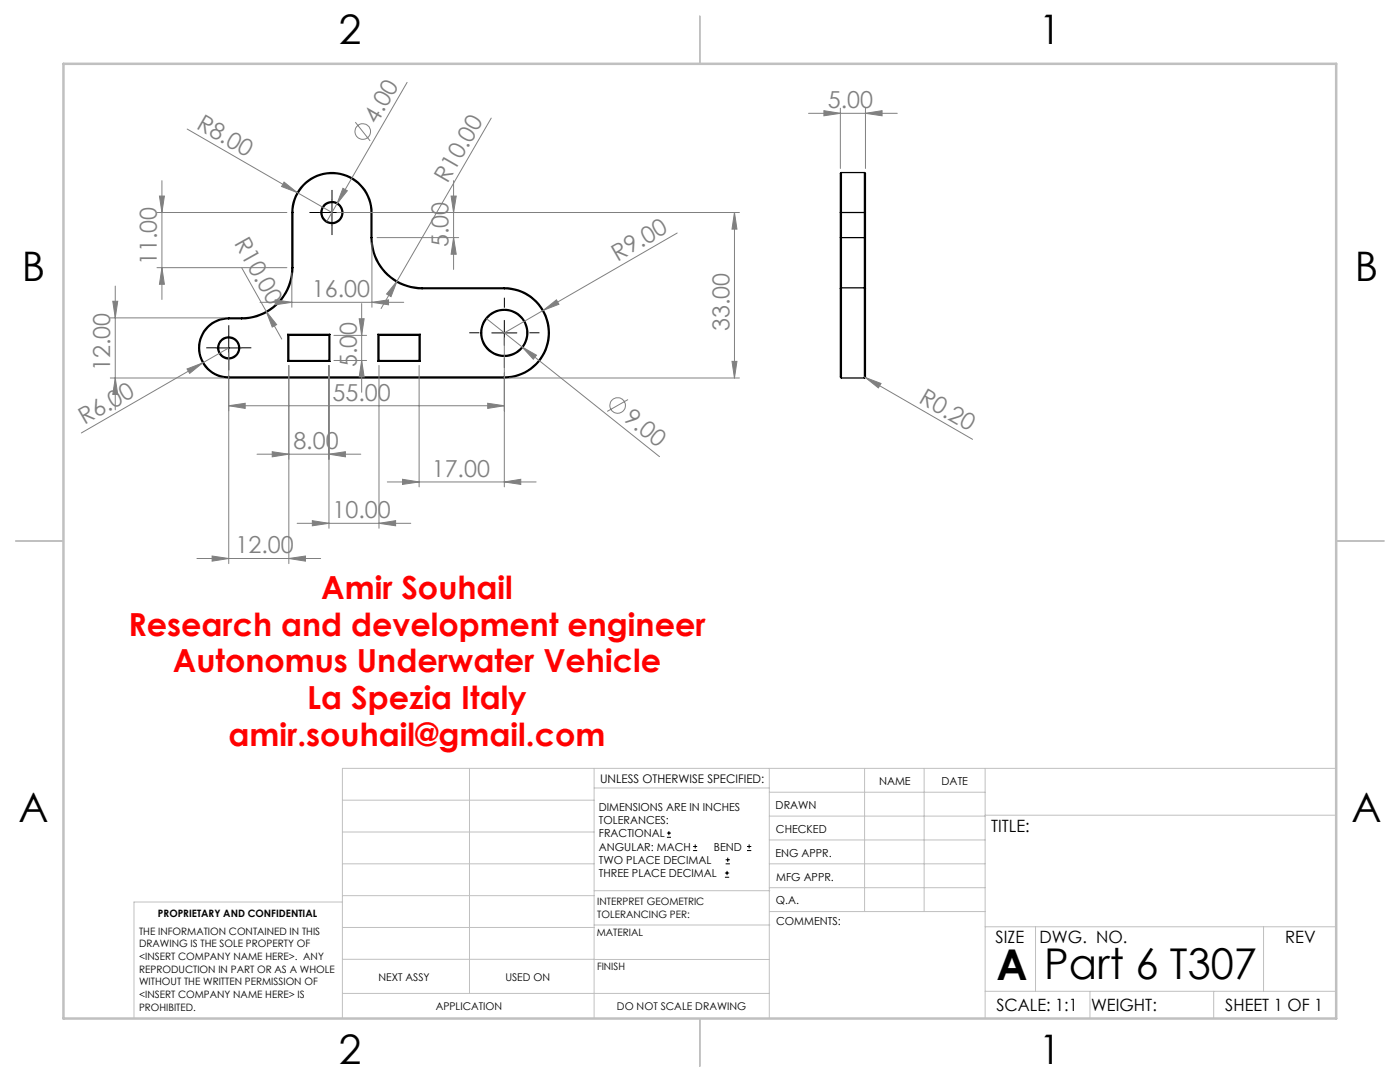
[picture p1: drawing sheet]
<svg xmlns="http://www.w3.org/2000/svg" width="279mm" height="216mm" viewBox="0 0 279 216" stroke-linecap="round" stroke-linejoin="round" font-family="sans-serif">
<g fill="none" stroke="#000" stroke-width=".25">
<path d="M167.9 34.4l-.2 .2v7.8M167.9 34.4v8M167.9 34.4h4.6M172.5 34.4l.2 .1v7.9M172.5 34.4v8M58.2 42.4h.3M58.2 42.4a8 8 0 0 1 8-8 8 8 0 0 1 8 8M58.2 53.4h.3M58.2 53.4a10 10 0 0 1-10 10M58.2 42.4v11M58.5 42.4a7.8 7.8 0 0 1 7.8-7.8 7.8 7.8 0 0 1 7.7 7.8M58.5 53.4a10.2 10.2 0 0 1-10.3 10.2"/>
<path d="M58.5 42.4v11M74 47.4a10.2 10.2 0 0 0 10.2 10.2M74 47.4h.2M74 42.4h.2M74 42.4v5M74.2 47.4a10 10 0 0 0 10 10M74.2 42.4v5M84.2 57.4v.2M84.2 57.6h16.4M84.2 57.4h16.4M100.6 57.6a8.8 8.8 0 0 1 8.8 8.8 8.8 8.8 0 0 1-8.8 8.8M100.6 57.4v.2"/>
<path d="M100.6 57.4a9 9 0 0 1 9 9 9 9 0 0 1-9 9M167.7 57.6v17.6l.2 .2M167.7 47.4h.2M167.7 47.4v10.2M167.7 42.4h.2M167.7 42.4v5M167.9 57.4v18M167.9 57.4l-.2 .2M167.9 47.4v10M167.9 57.4h4.6M167.9 47.4h4.6M167.9 42.4h4.6"/>
<path d="M167.9 42.4v5M172.5 57.4v18M172.5 57.4l.2 .2M172.5 47.4v10M172.5 47.4h.2M172.5 42.4h.2M172.5 42.4v5M172.7 57.6v17.7l-.2 .1M172.7 47.4v10.2M172.7 42.4v5M45.6 63.6a5.8 5.8 0 0 0-5.8 5.8 5.8 5.8 0 0 0 5.8 5.8M45.6 75.2v.2"/>
<path d="M45.6 63.4a6 6 0 0 0-5.9 6 6 6 0 0 0 5.9 6M45.6 63.4v.2M45.6 75.2h55M45.6 63.6h2.6M45.6 75.4h55M45.6 63.4h2.6M48.2 63.4v.2M57.4 66.7l.2 .2M57.4 66.7h8.4M57.4 66.7v5.4M57.4 72.1h8.4M57.6 71.9l-.2 .2"/>
<path d="M57.6 66.9h8.1M57.6 71.9h8.1M57.6 66.9v5M65.7 71.9l.1 .2M65.7 66.9v5M65.8 66.7l-.1 .2M65.8 66.7v5.4M75.4 66.7l.2 .2M75.4 66.7h8.5M75.4 72.1h8.5M75.4 66.7v5.4M75.6 71.9l-.2 .2"/>
<path d="M75.6 66.9h8M75.6 66.9v5M75.6 71.9h8M83.6 71.9l.3 .2M83.6 66.9v5M83.9 66.7l-.3 .2M83.9 66.7v5.4M100.6 75.2v.2M167.9 75.4h4.6"/>
<circle cx="66.2" cy="42.4" r="2.21"/>
<circle cx="66.2" cy="42.4" r="1.99"/>
<circle cx="45.6" cy="69.4" r="2.21"/>
<circle cx="45.6" cy="69.4" r="1.99"/>
<circle cx="100.6" cy="66.4" r="4.5"/>
<circle cx="100.6" cy="66.4" r="4.7"/>
</g>
<g fill="none" stroke="#808080" stroke-width=".2">
<path d="M81.2 16.4l-14 24.3M31.8 39.1h1l-.5 3.3zM32.3 36.1v23.7M37.4 25.8l21.9 12.6M56.7 36.3l2.6 2.1-3.1-1.2zM59.3 38.4l7 4M68.4 37.6l.9 .5-2.1 2.6zM70.9 24.4l3 3.7M90 39.1h1.1l-.6 3.3zM90.5 36.1v17.7M98 23.6l-18.8 32.5M161.4 22.6h17.7"/>
<path d="M164.4 22.1l3.3 .5-3.3 .5zM167.7 21.6v12M172.7 22.6l3.3-.5v1zM172.7 21.6v12M23 57.1v24.7M31.3 53.4h26M31.3 42.4h26M32.3 53.4l.5 3.3h-1zM48.2 53.4l8 14.3M54.9 59.8l3.3 .5-3.3 .5zM58.2 54.4v6.9M67.2 40.7l-2 3.5"/>
<path d="M67.2 42.4h80.4M74.2 48.4v12.9M75.2 47.4h16.3M79.2 56.1l-1.2 3.1-.8-.5zM79.2 56.1l-3.1 5.5M90.5 47.4l.6 3.3h-1.1zM135.1 46.5l-26.7 15.4M146.6 42.4l.5 3.3h-1zM146.6 42.4v33M22 63.4h22.6M22 75.4h22.6M22.5 60.1h1l-.5 3.3z"/>
<path d="M23 75.4l.5 3.3h-1zM37.3 73.6l3.1-1.2-2.5 2.1zM40.4 72.4l-24.2 14M45.6 70.4v42.1M45.6 69.4l-5.2 3M51.9 60.3h28.7M53.1 62.1l2.1 2.7-.9 .5zM57.6 72.9v39.6M65.7 72.9v32.5M66.6 66.9h6.6M66.6 71.9h6.6M71.7 63.6h1l-.5 3.3z"/>
<path d="M72.2 71.9l.5 3.3h-1zM72.2 60.6v17.7M74.2 60.3l3.3-.5v1zM75.6 72.9v32.5M83.6 72.9v24.3M97.1 63.6l34.5 27.5M100.6 67.4v29.8M101.6 75.4h46M104.2 69.2l2.9 1.7-.7 .8zM108.4 61.9l2.7-2.1 .4 .9zM108.4 61.9l-7.8 4.5M125.3 79.7l-4.1 2.4"/>
<path d="M146.1 72.1h1l-.5 3.3zM172.5 75.2l.2 .1M172.7 75.3l3.1 1.2-.5 .9zM172.7 75.3l21.4 12.4M45.6 81l3.3-.5v1zM45.6 81h55M51.3 90.6h20.7M54.3 90.1l3.3 .5-3.3 .6zM65.7 90.6l3.2-.5v1.1zM77.3 96.2h29.7M80.3 95.6l3.3 .6-3.3 .5zM97.3 80.5l3.3 .5-3.3 .5z"/>
<path d="M100.6 96.2l3.3-.6v1.1zM39.3 111.4h24.7M42.3 110.9l3.3 .5-3.3 .6zM57.6 111.4l3.4-.5v1.1zM59.3 104.4h22.7M62.3 103.9l3.4 .5-3.4 .5zM75.6 104.4l3.4-.5v1z"/>
<circle cx="72.4" cy="26.3" r="1.56"/>
<circle cx="123.3" cy="80.9" r="1.56"/>
</g>
<g fill="none" stroke="#000" stroke-width=".2">
<path d="M66.3 39.9v5M63.7 42.4h5.1M43.1 69.4h5.1M45.6 66.9v5M98.1 66.4h5.1M100.6 63.9v5M133.1 167.1h.8M133.1 166.2h.8M133.5 165.8v.9M138.3 169.7h.8M138.3 168.9h.8M138.7 168.5v.8"/>
<path d="M144.7 175h.8M144.7 174.2h.8M144.8 172.4h.9M144.8 171.6h.9M145.1 173.8v.8M145.2 171.1v.9M149.1 169.7h.8M149.1 168.9h.8M149.5 168.5v.8"/>
</g>
<path d="M66.3 39.9v-2M63.8 42.4h-2M66.3 44.9v2M68.8 42.4h2M43.2 69.4h-2M45.7 66.9v-2M45.7 71.9v2M48.2 69.4h2M95.7 66.4h-2M100.7 61.4v-2M100.7 71.4v2M105.7 66.4h2" fill="none" stroke="#000" stroke-width=".2" stroke-dasharray="15.2 1.3 1.3 1.3" stroke-linecap="butt"/>
<g fill="none" stroke="#c0c0c0" stroke-width=".2">
<path d="M68.3 159.7h50.3M93.7 153.3v44.9M118.6 153.3v49.9M118.6 157.2h34.9M153.5 153.3v49.9M153.5 158.1h43.1M172.5 153.3v28.6M184.4 153.3v28.6M196.6 153.3v49.9M266.7 153.3h-198.4v49.9M68.3 178.7h50.3M68.3 172.4h50.3"/>
<path d="M68.3 166h50.3M68.3 180h-41.6v23.2M118.6 177.7h35M153.5 167.6h43.1M153.5 162.8h43.1M153.5 172.4h43.1M153.5 177.1h43.1M196.6 162.7h70.1M68.3 198.2h85.2M68.3 191.4l85.2 .1M68.3 185.1h50.3M118.6 184.6h35"/>
<path d="M153.6 181.9h43M196.6 197.8h70.1M196.6 184.9h70.1M206.7 184.9v12.9M217.5 197.8v5.4M242.2 197.8v5.4M252.2 184.9v12.9"/>
</g>
<path d="M139.7 3.2v9.5M3.1 107.9h9.6M266.7 107.9h9.5M139.7 203.2v9.6" fill="none" stroke="#c0c0c0" stroke-width=".25"/>
<path d="M12.7 12.7h254v190.5h-254z" fill="none" stroke="#c0c0c0" stroke-width=".5"/>
<g fill="#808080">
<path d="M56.7 36.3l2.6 2.1-3.1-1.2z"/>
<path d="M108.4 61.9l2.7-2.1 .4 .9z"/>
<path d="M37.3 73.6l3.1-1.2-2.5 2.1z"/>
<path d="M79.2 56.1l-1.2 3.1-.8-.5z"/>
<path d="M68.4 37.6l.9 .5-2.1 2.6z"/>
<path d="M53.1 62.1l2.1 2.7-.9 .5z"/>
<path d="M104.2 69.2l2.9 1.7-.7 .8z"/>
<path d="M172.7 75.3l3.1 1.2-.5 .9z"/>
<path d="M57.6 111.4l3.4-.5v1.1zM42.3 110.9l3.3 .5-3.3 .6z"/>
<path d="M45.6 81l3.3-.5v1zM97.3 80.5l3.3 .5-3.3 .5zM54.3 90.1l3.3 .5-3.3 .6zM65.7 90.6l3.2-.5v1.1zM62.3 103.9l3.4 .5-3.4 .5zM75.6 104.4l3.4-.5v1zM80.3 95.6l3.3 .6-3.3 .5zM100.6 96.2l3.3-.6v1.1z"/>
<path d="M54.9 59.8l3.3 .5-3.3 .5zM74.2 60.3l3.3-.5v1z"/>
<path d="M164.4 22.1l3.3 .5-3.3 .5zM172.7 22.6l3.3-.5v1z"/>
<path d="M32.3 53.4l.5 3.3h-1zM31.8 39.1h1l-.5 3.3z"/>
<path d="M90 39.1h1.1l-.6 3.3zM90.5 47.4l.6 3.3h-1.1zM22.5 60.1h1l-.5 3.3zM23 75.4l.5 3.3h-1zM146.6 42.4l.5 3.3h-1zM146.1 72.1h1l-.5 3.3zM71.7 63.6h1l-.5 3.3zM72.2 71.9l.5 3.3h-1z"/>
</g>
<g font-size="8.5">
<text x="198.9" y="195.5">A</text>
<text x="208.4" y="195.4">Part 6 T307</text>
</g>
<g font-size="8.1">
<text x="67.6" y="8.9">2</text>
<text x="207.3" y="8.9">1</text>
<text x="4.4" y="56.2">B</text>
<text x="270.4" y="56.2">B</text>
<text x="3.7" y="164.1">A</text>
<text x="269.7" y="164.1">A</text>
<text x="67.6" y="212.4">2</text>
<text x="207.3" y="212.4">1</text>
</g>
<g font-size="6.3" fill="#f00">
<text x="64.1" y="119.5">Amir Souhail</text>
<text x="25.6" y="126.8">Research and development engineer</text>
<text x="34.5" y="134.2">Autonomus Underwater Vehicle</text>
<text x="61.3" y="141.5">La Spezia Italy</text>
<text x="45.6" y="148.9">amir.souhail@gmail.com</text>
</g>
<g font-size="4.7" fill="#808080">
<text x="165.2" y="21.6">5.00</text>
<text x="39" y="25.5" transform="rotate(30 39 25.5)">R8.00</text>
<text x="75.2" y="24.9" transform="rotate(-60 75.2 24.9)">4.00</text>
<text x="89.3" y="36.7" transform="rotate(-60 89.3 36.7)">R10.00</text>
<text x="31.3" y="52.9" transform="rotate(-90 31.3 52.9)">11.00</text>
<text x="46.6" y="48.5" transform="rotate(61 46.6 48.5)">R10.00</text>
<text x="89.5" y="49.3" transform="rotate(-90 89.5 49.3)">5.00</text>
<text x="123.3" y="52.2" transform="rotate(-30 123.3 52.2)">R9.00</text>
<text x="62.2" y="59.3">16.00</text>
<text x="145.6" y="66.1" transform="rotate(-90 145.6 66.1)">33.00</text>
<text x="22" y="74" transform="rotate(-90 22 74)">12.00</text>
<text x="71.2" y="73.2" transform="rotate(-90 71.2 73.2)">5.00</text>
<text x="66.3" y="79.9">55.00</text>
<text x="124.2" y="83.8" transform="rotate(39 124.2 83.8)">9.00</text>
<text x="183.2" y="80.2" transform="rotate(30 183.2 80.2)">R0.20</text>
<text x="16.9" y="84.9" transform="rotate(-30 16.9 84.9)">R6.00</text>
<text x="58.5" y="89.6">8.00</text>
<text x="86.2" y="95.1">17.00</text>
<text x="66.3" y="103.4">10.00</text>
<text x="47" y="110.4">12.00</text>
</g>
<g font-size="3.4">
<text x="197.8" y="166">TITLE:</text>
<text x="198.7" y="188.1">SIZE</text>
<text x="207.5" y="188.1">DWG. NO.</text>
<text x="256.5" y="188.2">REV</text>
<text x="198.8" y="201.7">SCALE: 1:1</text>
<text x="217.7" y="201.8">WEIGHT:</text>
<text x="244.5" y="201.7">SHEET 1 OF 1</text>
</g>
<text font-size="2.4" x="119.8" y="156.2">UNLESS OTHERWISE SPECIFIED:</text>
<g font-size="2.2">
<text x="119.5" y="161.8">DIMENSIONS ARE IN INCHES</text>
<text x="154.8" y="161.4">DRAWN</text>
<text x="175.4" y="156.6">NAME</text>
<text x="187.9" y="156.7">DATE</text>
<text x="119.5" y="164.4">TOLERANCES:</text>
<text x="119.5" y="167.1">FRACTIONAL</text>
<text x="154.9" y="166.3">CHECKED</text>
<text x="119.5" y="169.7">ANGULAR: MACH</text>
<text x="119.5" y="172.4">TWO PLACE DECIMAL</text>
<text x="142.5" y="169.7">BEND</text>
<text x="154.8" y="170.9">ENG APPR.</text>
<text x="119.5" y="175">THREE PLACE DECIMAL</text>
<text x="154.9" y="175.7">MFG APPR.</text>
<text x="154.9" y="180.4">Q.A.</text>
<text x="154.9" y="184.6">COMMENTS:</text>
</g>
<g font-size="2.1">
<text x="75.5" y="195.7">NEXT ASSY</text>
<text x="100.9" y="195.7">USED ON</text>
<text x="86.9" y="201.5">APPLICATION</text>
<text x="123.1" y="201.6">DO NOT SCALE DRAWING</text>
</g>
<g font-size="2">
<text x="31.5" y="182.9">PROPRIETARY AND CONFIDENTIAL</text>
<text x="119.2" y="180.6">INTERPRET GEOMETRIC</text>
<text x="119.2" y="183.1">TOLERANCING PER:</text>
<text x="27.8" y="186.5">THE INFORMATION CONTAINED IN THIS</text>
<text x="27.8" y="189">DRAWING IS THE SOLE PROPERTY OF</text>
<text x="27.8" y="191.6">&lt;INSERT COMPANY NAME HERE&gt;. ANY</text>
<text x="119.1" y="186.7">MATERIAL</text>
<text x="27.8" y="194.1">REPRODUCTION IN PART OR AS A WHOLE</text>
<text x="27.8" y="196.6">WITHOUT THE WRITTEN PERMISSION OF</text>
<text x="119.1" y="193.5">FINISH</text>
<text x="27.8" y="199.1">&lt;INSERT COMPANY NAME HERE&gt; IS</text>
<text x="27.8" y="201.7">PROHIBITED.</text>
</g>
</svg>
